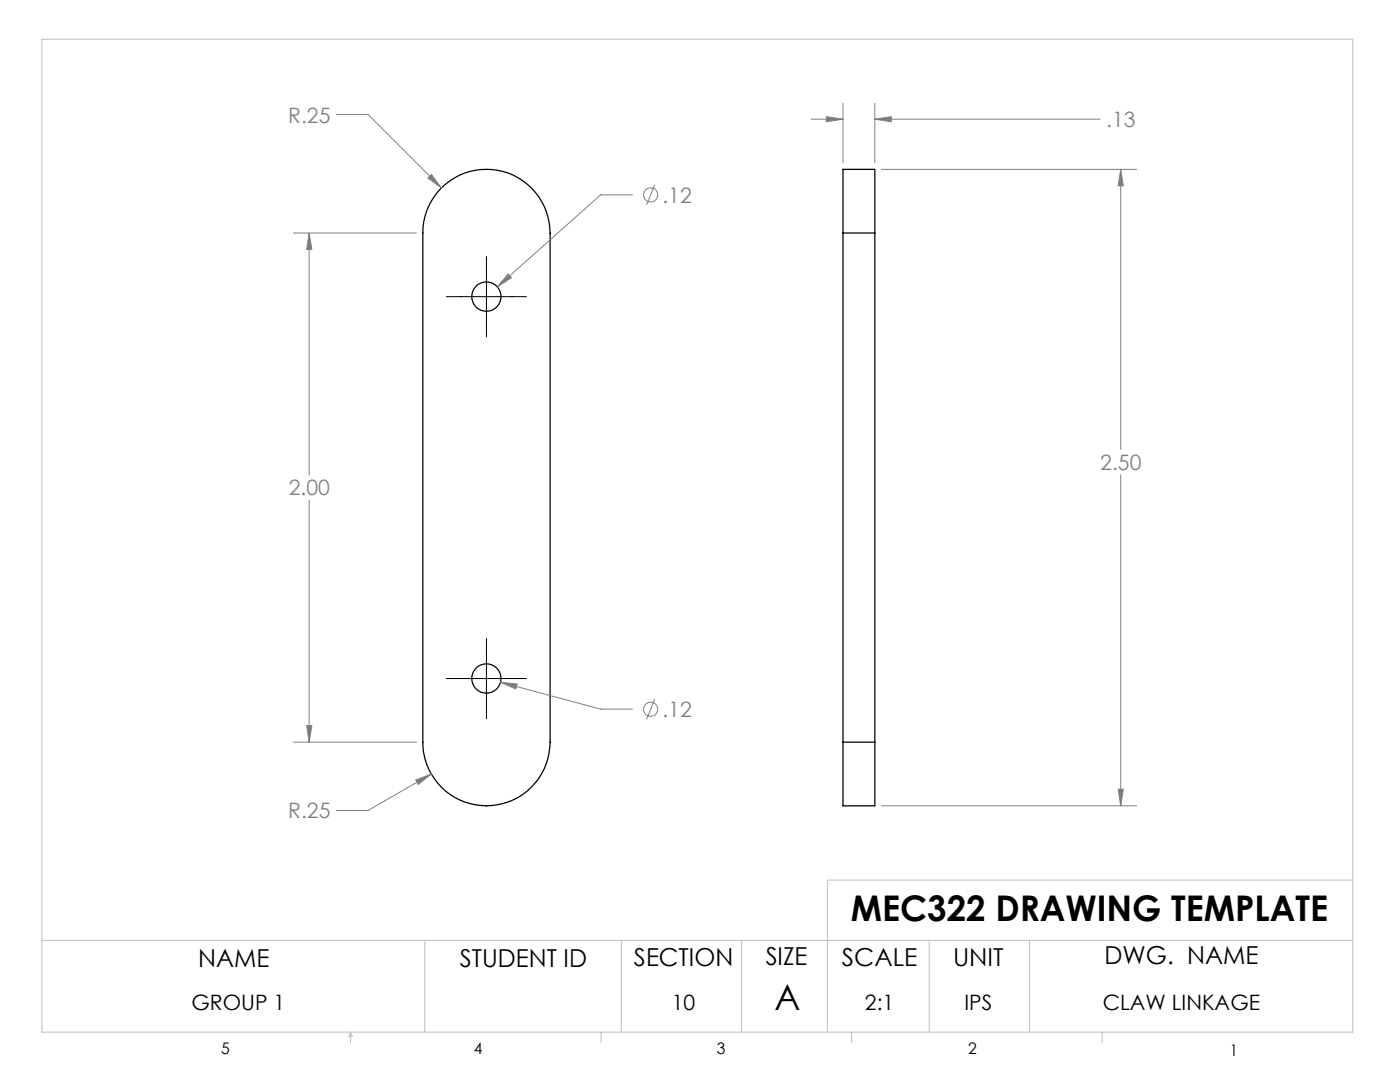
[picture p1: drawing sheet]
<svg xmlns="http://www.w3.org/2000/svg" width="279mm" height="216mm" viewBox="0 0 279 216" stroke-linecap="round" stroke-linejoin="round" font-family="sans-serif">
<g fill="none" stroke="#000" stroke-width=".25">
<path d="M88.1 37.5a12.7 12.7 0 0 1 13.8-2.8 12.7 12.7 0 0 1 7.9 11.8v101.6a12.7 12.7 0 0 1-12.7 12.7 12.7 12.7 0 0 1-12.7-12.7v-101.6a12.6 12.6 0 0 1 3.7-9zM168.2 46.5v-12.7h6.4v12.7M168.2 46.5h6.4M168.2 46.5v101.6M174.6 46.5v101.6M168.2 148.1v12.7h6.4v-12.7M168.2 148.1h6.4"/>
<circle cx="97.1" cy="59.2" r="2.93"/>
<circle cx="97.1" cy="135.4" r="2.93"/>
</g>
<g fill="none" stroke="#808080" stroke-width=".2">
<path d="M67.1 22.9h6.3l14.7 14.6M85.4 35.5l.7-.7 2 2.7zM126.2 38.9h-6.3l-20.7 18.4M130.7 36.9l-1.7 4M161.9 23.8h6.3M164.9 23.3l3.3 .5-3.3 .5zM168.2 20.6v11.9M174.6 23.8l3.3-.5v1zM174.6 20.6v11.9M174.6 23.8h45M175.9 33.8h50.9M223.7 33.8l.5 3.3h-1z"/>
<path d="M223.7 33.8v55.9M58.5 46.5h24.6M61.7 46.5l.5 3.3h-1zM61.7 46.5v48.3M101.4 54.7l.7 .7-2.9 1.9zM61.7 99.8v48.3M223.7 94.7v66.1M99.9 136.1l3.3 .4-.3 1zM99.9 136.1l20 5.4h6.3M130.7 139.5l-1.7 4M58.5 148.1h24.6M61.2 144.8h1l-.5 3.3z"/>
<path d="M83 155.6l3.1-1.2-2.6 2.1zM86.1 154.4l-12.7 7.3h-6.3M223.2 157.5h1l-.5 3.3zM175.9 160.8h50.9"/>
<circle cx="129.9" cy="38.9" r="1.41"/>
<circle cx="129.8" cy="141.5" r="1.42"/>
</g>
<path d="M89.1 59.2h16M97.1 51.2v16M89.1 135.4h16M97.1 127.4v16" fill="none" stroke="#000" stroke-width=".2"/>
<g fill="none" stroke="#c0c0c0" stroke-width=".2">
<path d="M8.4 7.8h261.6v198.2h-261.6zM270 175.6h-104.9v30.4M8.4 187.6h261.6M84.8 187.6v18.4M124 187.6v18.4M148 187.6v18.4M185.5 187.6v18.4M205.5 187.6v18.4M70 206v2.1M70 206l.3 .8h-.7zM119.9 206v2.1M170 206v2.1"/>
<path d="M220 206v2.1"/>
</g>
<path d="M85.4 35.5l2.7 2-2-2.7zM61.7 46.5l.5 3.3h-1zM61.2 144.8h1l-.5 3.3zM83 155.6l.5 .9 2.6-2.1zM101.4 54.7l-2.2 2.6 2.9-1.9zM99.9 136.1l3 1.4 .3-1zM223.2 157.5h1l-.5 3.3zM223.7 33.8l.5 3.3h-1zM174.6 23.8l3.3-.5v1zM164.9 23.3l3.3 .5-3.3 .5z" fill="#808080"/>
<g font-size="7.1">
<text x="169.8" y="183.8">MEC322 DRAWING TEMPLATE</text>
<text x="154.6" y="201.6">A</text>
</g>
<g font-size="4.9">
<text x="39.6" y="193">NAME</text>
<text x="91.8" y="193">STUDENT ID</text>
<text x="126.5" y="192.7">SECTION</text>
<text x="152.8" y="192.6">SIZE</text>
<text x="168" y="192.8">SCALE</text>
<text x="190.2" y="192.7">UNIT</text>
<text x="220.4" y="192.4">DWG. NAME</text>
</g>
<g font-size="4.2" fill="#808080">
<text x="57.5" y="24.5">R.25</text>
<text x="220.8" y="25.4">.13</text>
<text x="132.2" y="40.4">.12</text>
<text x="219.6" y="93.8">2.50</text>
<text x="57.6" y="98.9">2.00</text>
<text x="132.2" y="143.1">.12</text>
<text x="57.5" y="163.3">R.25</text>
</g>
<g font-size="4.2">
<text x="38.2" y="201.6">GROUP 1</text>
<text x="134.1" y="201.6">10</text>
<text x="172.6" y="201.6">2:1</text>
<text x="192.5" y="201.6">IPS</text>
<text x="220.1" y="201.6">CLAW LINKAGE</text>
</g>
<g font-size="3.2">
<text x="44.2" y="210.4">5</text>
<text x="94.6" y="210.3">4</text>
<text x="143.1" y="210.4">3</text>
<text x="193.2" y="210.3">2</text>
<text x="245.4" y="210.6">1</text>
</g>
</svg>
